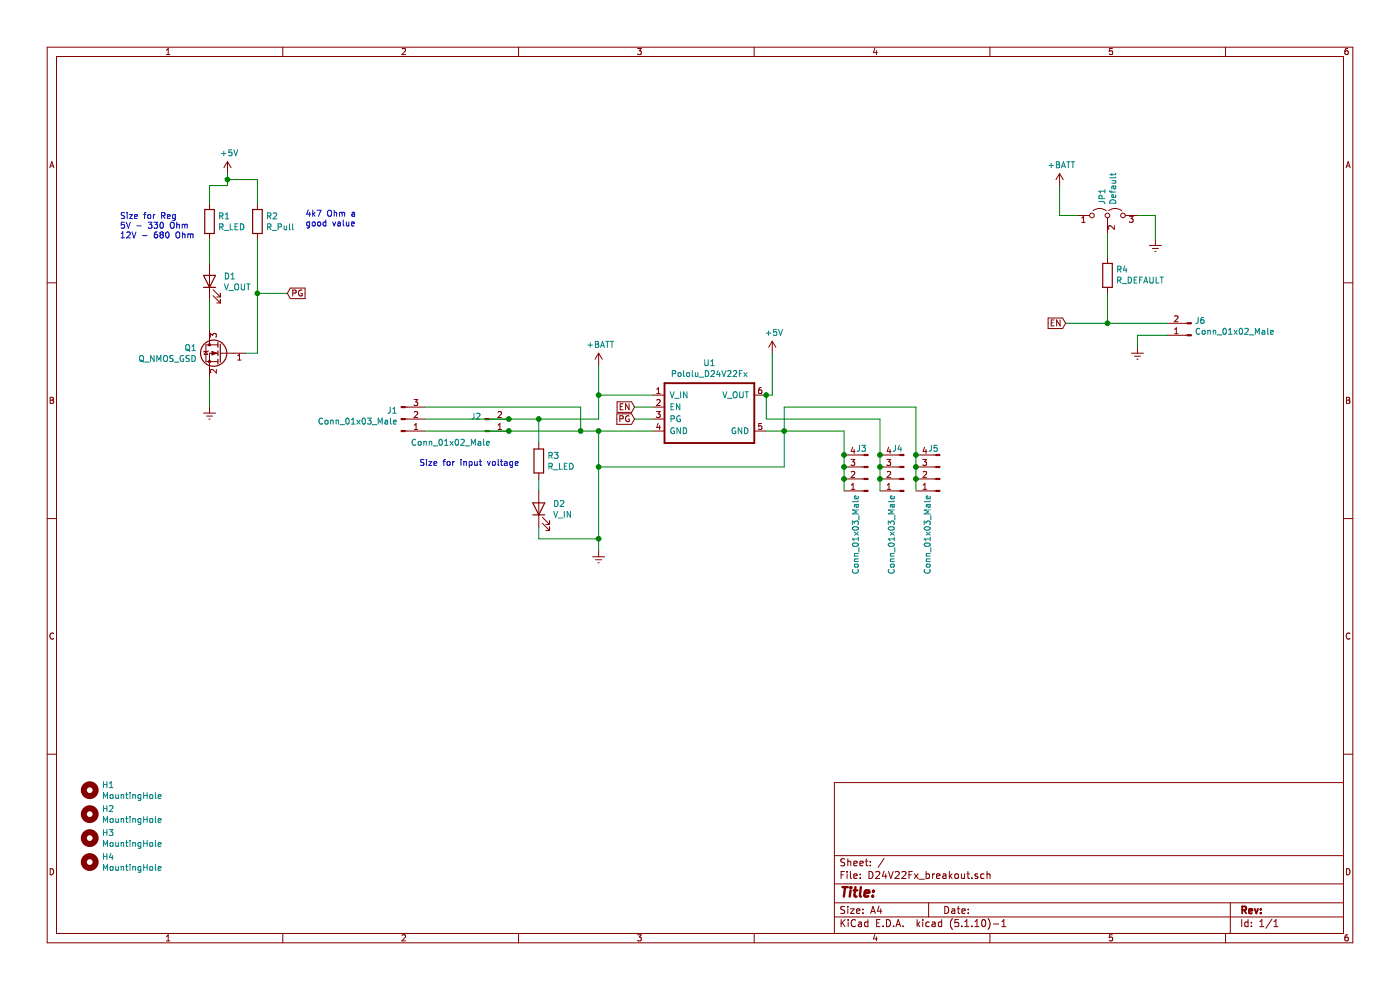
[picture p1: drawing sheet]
EESchema Schematic File Version 4
EELAYER 30 0
EELAYER END
$Descr A4 11693 8268
encoding utf-8
Sheet 1 1
Title ""
Date ""
Rev ""
Comp ""
Comment1 ""
Comment2 ""
Comment3 ""
Comment4 ""
$EndDescr
$Comp
L pololu:Pololu_D24V22Fx U1
U 1 1
P 5900 3450
F 0 "U1" H 5925 3870 50  0000 C CNN
F 1 "Pololu_D24V22Fx" H 5925 3779 50  0000 C CNN
F 2 "pololu:Pololu_D24V22Fx_THT" H 5900 3050 50  0001 C CNN
F 3 "" H 5900 3050 50  0001 C CNN
	1    5900 3450
	1    0    0    -1  
$EndComp
$Comp
L Connector:Conn_01x02_Male J2
U 1 1
P 4050 3600
F 0 "J2" H 4022 3482 50  0000 R CNN
F 1 "Conn_01x02_Male" H 4100 3700 50  0000 R CNN
F 2 "Connector_AMASS:AMASS_XT30PW-M_1x02_P2.50mm_Horizontal" H 4050 3600 50  0001 C CNN
F 3 "~" H 4050 3600 50  0001 C CNN
	1    4050 3600
	1    0    0    1   
$EndComp
$Comp
L Connector:Conn_01x03_Male J1
U 1 1
P 3350 3500
F 0 "J1" H 3322 3432 50  0000 R CNN
F 1 "Conn_01x03_Male" H 3322 3523 50  0000 R CNN
F 2 "Connector_PinHeader_2.54mm:PinHeader_1x03_P2.54mm_Vertical" H 3350 3500 50  0001 C CNN
F 3 "~" H 3350 3500 50  0001 C CNN
	1    3350 3500
	1    0    0    1   
$EndComp
Wire Wire Line
	3550 3400 4850 3400
Wire Wire Line
	4850 3400 4850 3600
Wire Wire Line
	4850 3600 5000 3600
Wire Wire Line
	3550 3600 4250 3600
Wire Wire Line
	4250 3600 4850 3600
Connection ~ 4250 3600
Connection ~ 4850 3600
Wire Wire Line
	4250 3500 4500 3500
Wire Wire Line
	5000 3500 5000 3300
Wire Wire Line
	5000 3300 5450 3300
Wire Wire Line
	6400 3600 6550 3600
Connection ~ 6550 3600
Wire Wire Line
	6400 3300 6400 3500
$Comp
L Connector:Conn_01x04_Male J5
U 1 1
P 7850 4000
F 0 "J5" H 7950 3750 50  0000 R CNN
F 1 "Conn_01x03_Male" V 7950 4800 50  0000 R CNN
F 2 "Connector_PinHeader_2.54mm:PinHeader_1x04_P2.54mm_Horizontal" H 7850 4000 50  0001 C CNN
F 3 "~" H 7850 4000 50  0001 C CNN
	1    7850 4000
	-1   0    0    1   
$EndComp
Wire Wire Line
	3550 3500 4250 3500
Connection ~ 4250 3500
$Comp
L Mechanical:MountingHole H1
U 1 1
P 750 6600
F 0 "H1" H 850 6646 50  0000 L CNN
F 1 "MountingHole" H 850 6555 50  0000 L CNN
F 2 "MountingHole:MountingHole_2.2mm_M2" H 750 6600 50  0001 C CNN
F 3 "~" H 750 6600 50  0001 C CNN
	1    750  6600
	1    0    0    -1  
$EndComp
$Comp
L Mechanical:MountingHole H2
U 1 1
P 750 6800
F 0 "H2" H 850 6846 50  0000 L CNN
F 1 "MountingHole" H 850 6755 50  0000 L CNN
F 2 "MountingHole:MountingHole_2.2mm_M2" H 750 6800 50  0001 C CNN
F 3 "~" H 750 6800 50  0001 C CNN
	1    750  6800
	1    0    0    -1  
$EndComp
$Comp
L Mechanical:MountingHole H3
U 1 1
P 750 7000
F 0 "H3" H 850 7046 50  0000 L CNN
F 1 "MountingHole" H 850 6955 50  0000 L CNN
F 2 "MountingHole:MountingHole_2.2mm_M2" H 750 7000 50  0001 C CNN
F 3 "~" H 750 7000 50  0001 C CNN
	1    750  7000
	1    0    0    -1  
$EndComp
$Comp
L Mechanical:MountingHole H4
U 1 1
P 750 7200
F 0 "H4" H 850 7246 50  0000 L CNN
F 1 "MountingHole" H 850 7155 50  0000 L CNN
F 2 "MountingHole:MountingHole_2.2mm_M2" H 750 7200 50  0001 C CNN
F 3 "~" H 750 7200 50  0001 C CNN
	1    750  7200
	1    0    0    -1  
$EndComp
$Comp
L power:Earth #PWR04
U 1 1
P 5000 4600
F 0 "#PWR04" H 5000 4350 50  0001 C CNN
F 1 "Earth" H 5000 4450 50  0001 C CNN
F 2 "" H 5000 4600 50  0001 C CNN
F 3 "~" H 5000 4600 50  0001 C CNN
	1    5000 4600
	1    0    0    -1  
$EndComp
$Comp
L power:+BATT #PWR03
U 1 1
P 5000 3050
F 0 "#PWR03" H 5000 2900 50  0001 C CNN
F 1 "+BATT" H 5015 3223 50  0000 C CNN
F 2 "" H 5000 3050 50  0001 C CNN
F 3 "" H 5000 3050 50  0001 C CNN
	1    5000 3050
	1    0    0    -1  
$EndComp
$Comp
L power:+5V #PWR05
U 1 1
P 6450 2950
F 0 "#PWR05" H 6450 2800 50  0001 C CNN
F 1 "+5V" H 6465 3123 50  0000 C CNN
F 2 "" H 6450 2950 50  0001 C CNN
F 3 "" H 6450 2950 50  0001 C CNN
	1    6450 2950
	1    0    0    -1  
$EndComp
Wire Wire Line
	5000 3050 5000 3300
Connection ~ 5000 3300
Connection ~ 5000 3600
Wire Wire Line
	5000 3600 5450 3600
Wire Wire Line
	5000 3900 6550 3900
Wire Wire Line
	6550 3900 6550 3600
Connection ~ 5000 3900
Wire Wire Line
	5000 3900 5000 3600
$Comp
L power:+5V #PWR02
U 1 1
P 1900 1450
F 0 "#PWR02" H 1900 1300 50  0001 C CNN
F 1 "+5V" H 1915 1623 50  0000 C CNN
F 2 "" H 1900 1450 50  0001 C CNN
F 3 "" H 1900 1450 50  0001 C CNN
	1    1900 1450
	1    0    0    -1  
$EndComp
$Comp
L Device:R R1
U 1 1
P 1750 1850
F 0 "R1" H 1820 1896 50  0000 L CNN
F 1 "R_LED" H 1820 1805 50  0000 L CNN
F 2 "Resistor_SMD:R_0805_2012Metric_Pad1.15x1.40mm_HandSolder" V 1680 1850 50  0001 C CNN
F 3 "~" H 1750 1850 50  0001 C CNN
	1    1750 1850
	1    0    0    -1  
$EndComp
$Comp
L Device:R R2
U 1 1
P 2150 1850
F 0 "R2" H 2220 1896 50  0000 L CNN
F 1 "R_Pull" H 2220 1805 50  0000 L CNN
F 2 "Resistor_SMD:R_0805_2012Metric_Pad1.15x1.40mm_HandSolder" V 2080 1850 50  0001 C CNN
F 3 "~" H 2150 1850 50  0001 C CNN
	1    2150 1850
	1    0    0    -1  
$EndComp
Text GLabel 5300 3500 0    50   Input ~ 0
PG
Wire Wire Line
	5300 3500 5450 3500
Text GLabel 2400 2450 2    50   Input ~ 0
PG
$Comp
L Device:LED D1
U 1 1
P 1750 2350
F 0 "D1" V 1789 2233 50  0000 R CNN
F 1 "V_OUT" V 1698 2233 50  0000 R CNN
F 2 "LED_SMD:LED_0805_2012Metric_Pad1.15x1.40mm_HandSolder" H 1750 2350 50  0001 C CNN
F 3 "~" H 1750 2350 50  0001 C CNN
	1    1750 2350
	0    -1   -1   0   
$EndComp
$Comp
L Device:Q_NMOS_GSD Q1
U 1 1
P 1850 2950
F 0 "Q1" H 2055 2996 50  0000 L CNN
F 1 "Q_NMOS_GSD" H 2055 2905 50  0000 L CNN
F 2 "Package_TO_SOT_SMD:SOT-23_Handsoldering" H 2050 3050 50  0001 C CNN
F 3 "DMG3406L-13DICT-ND" H 1850 2950 50  0001 C CNN
	1    1850 2950
	-1   0    0    -1  
$EndComp
$Comp
L power:Earth #PWR01
U 1 1
P 1750 3400
F 0 "#PWR01" H 1750 3150 50  0001 C CNN
F 1 "Earth" H 1750 3250 50  0001 C CNN
F 2 "" H 1750 3400 50  0001 C CNN
F 3 "~" H 1750 3400 50  0001 C CNN
	1    1750 3400
	1    0    0    -1  
$EndComp
Wire Wire Line
	1750 3400 1750 3150
Wire Wire Line
	2050 2950 2150 2950
Wire Wire Line
	2150 2950 2150 2450
Connection ~ 2150 2450
Wire Wire Line
	2150 2450 2150 2000
Wire Wire Line
	2150 2450 2400 2450
Wire Wire Line
	1750 2500 1750 2750
Wire Wire Line
	1750 2000 1750 2200
Wire Wire Line
	1900 1550 1750 1550
Wire Wire Line
	1750 1550 1750 1700
Wire Wire Line
	2150 1700 2150 1500
Wire Wire Line
	2150 1500 1900 1500
Wire Wire Line
	1900 1450 1900 1500
Connection ~ 1900 1500
Wire Wire Line
	1900 1500 1900 1550
Wire Wire Line
	6400 3300 6450 3300
Wire Wire Line
	6450 3300 6450 2950
Connection ~ 6400 3300
Wire Wire Line
	6550 3600 6550 3400
$Comp
L Device:LED D2
U 1 1
P 4500 4250
F 0 "D2" V 4539 4132 50  0000 R CNN
F 1 "V_IN" V 4448 4132 50  0000 R CNN
F 2 "LED_SMD:LED_0805_2012Metric_Pad1.15x1.40mm_HandSolder" H 4500 4250 50  0001 C CNN
F 3 "~" H 4500 4250 50  0001 C CNN
	1    4500 4250
	0    -1   -1   0   
$EndComp
$Comp
L Device:R R3
U 1 1
P 4500 3850
F 0 "R3" H 4570 3896 50  0000 L CNN
F 1 "R_LED" H 4570 3805 50  0000 L CNN
F 2 "Resistor_SMD:R_0805_2012Metric_Pad1.15x1.40mm_HandSolder" V 4430 3850 50  0001 C CNN
F 3 "~" H 4500 3850 50  0001 C CNN
	1    4500 3850
	1    0    0    -1  
$EndComp
Wire Wire Line
	4500 3500 4500 3700
Connection ~ 4500 3500
Wire Wire Line
	4500 3500 5000 3500
Wire Wire Line
	4500 4000 4500 4100
Wire Wire Line
	4500 4400 4500 4500
Wire Wire Line
	4500 4500 5000 4500
Wire Wire Line
	5000 3900 5000 4500
Wire Wire Line
	5000 4500 5000 4600
Connection ~ 5000 4500
Text GLabel 5300 3400 0    50   Input ~ 0
EN
Wire Wire Line
	5300 3400 5450 3400
Text GLabel 8900 2700 0    50   Input ~ 0
EN
$Comp
L Device:R R4
U 1 1
P 9250 2300
F 0 "R4" H 9180 2254 50  0000 R CNN
F 1 "R_DEFAULT" H 9180 2345 50  0000 R CNN
F 2 "Resistor_SMD:R_0805_2012Metric_Pad1.15x1.40mm_HandSolder" V 9180 2300 50  0001 C CNN
F 3 "~" H 9250 2300 50  0001 C CNN
	1    9250 2300
	-1   0    0    1   
$EndComp
$Comp
L Jumper:Jumper_3_Open JP1
U 1 1
P 9250 1800
F 0 "JP1" V 9204 1887 50  0000 L CNN
F 1 "Default" V 9295 1887 50  0000 L CNN
F 2 "Jumper:SolderJumper-3_P1.3mm_Open_RoundedPad1.0x1.5mm" H 9250 1800 50  0001 C CNN
F 3 "~" H 9250 1800 50  0001 C CNN
	1    9250 1800
	1    0    0    -1  
$EndComp
$Comp
L power:Earth #PWR08
U 1 1
P 9650 2000
F 0 "#PWR08" H 9650 1750 50  0001 C CNN
F 1 "Earth" H 9650 1850 50  0001 C CNN
F 2 "" H 9650 2000 50  0001 C CNN
F 3 "~" H 9650 2000 50  0001 C CNN
	1    9650 2000
	1    0    0    -1  
$EndComp
Wire Wire Line
	9650 1800 9500 1800
Wire Wire Line
	9250 1950 9250 2150
Wire Wire Line
	9000 1800 8850 1800
$Comp
L Connector:Conn_01x02_Male J6
U 1 1
P 9950 2800
F 0 "J6" H 9922 2682 50  0000 R CNN
F 1 "Conn_01x02_Male" H 9922 2773 50  0000 R CNN
F 2 "Connector_PinHeader_2.54mm:PinHeader_1x02_P2.54mm_Vertical" H 9950 2800 50  0001 C CNN
F 3 "~" H 9950 2800 50  0001 C CNN
	1    9950 2800
	-1   0    0    1   
$EndComp
$Comp
L power:+BATT #PWR06
U 1 1
P 8850 1550
F 0 "#PWR06" H 8850 1400 50  0001 C CNN
F 1 "+BATT" H 8865 1723 50  0000 C CNN
F 2 "" H 8850 1550 50  0001 C CNN
F 3 "" H 8850 1550 50  0001 C CNN
	1    8850 1550
	1    0    0    -1  
$EndComp
Wire Wire Line
	9650 2000 9650 1800
Wire Wire Line
	8850 1800 8850 1550
Wire Wire Line
	9750 2700 9250 2700
Wire Wire Line
	9250 2450 9250 2700
Connection ~ 9250 2700
Wire Wire Line
	9250 2700 8900 2700
$Comp
L power:Earth #PWR07
U 1 1
P 9500 2900
F 0 "#PWR07" H 9500 2650 50  0001 C CNN
F 1 "Earth" H 9500 2750 50  0001 C CNN
F 2 "" H 9500 2900 50  0001 C CNN
F 3 "~" H 9500 2900 50  0001 C CNN
	1    9500 2900
	1    0    0    -1  
$EndComp
Wire Wire Line
	9500 2900 9500 2800
Wire Wire Line
	9500 2800 9750 2800
$Comp
L Connector:Conn_01x04_Male J4
U 1 1
P 7550 4000
F 0 "J4" H 7650 3750 50  0000 R CNN
F 1 "Conn_01x03_Male" V 7650 4800 50  0000 R CNN
F 2 "Connector_PinHeader_2.54mm:PinHeader_1x04_P2.54mm_Vertical" H 7550 4000 50  0001 C CNN
F 3 "~" H 7550 4000 50  0001 C CNN
	1    7550 4000
	-1   0    0    1   
$EndComp
$Comp
L Connector:Conn_01x04_Male J3
U 1 1
P 7250 4000
F 0 "J3" H 7350 3750 50  0000 R CNN
F 1 "Conn_01x03_Male" V 7350 4800 50  0000 R CNN
F 2 "Connector_PinHeader_2.54mm:PinHeader_1x04_P2.54mm_Vertical" H 7250 4000 50  0001 C CNN
F 3 "~" H 7250 4000 50  0001 C CNN
	1    7250 4000
	-1   0    0    1   
$EndComp
Wire Wire Line
	7350 3500 7350 3800
Wire Wire Line
	6400 3500 7350 3500
Connection ~ 7350 3800
Wire Wire Line
	7350 3800 7350 3900
Connection ~ 7350 3900
Wire Wire Line
	7350 3900 7350 4000
Connection ~ 7350 4000
Wire Wire Line
	7350 4000 7350 4100
Wire Wire Line
	7050 4100 7050 4000
Wire Wire Line
	6550 3600 7050 3600
Connection ~ 7050 3800
Wire Wire Line
	7050 3800 7050 3600
Connection ~ 7050 3900
Wire Wire Line
	7050 3900 7050 3800
Connection ~ 7050 4000
Wire Wire Line
	7050 4000 7050 3900
Wire Wire Line
	7650 3400 7650 3800
Wire Wire Line
	6550 3400 7650 3400
Connection ~ 7650 3800
Wire Wire Line
	7650 3800 7650 3900
Connection ~ 7650 3900
Wire Wire Line
	7650 3900 7650 4000
Connection ~ 7650 4000
Wire Wire Line
	7650 4000 7650 4100
Text Notes 1000 2000 0    50   ~ 0
Size for Reg\n5V - 330 Ohm\n12V - 680 Ohm
Text Notes 2550 1900 0    50   ~ 0
4k7 Ohm a \ngood value
Text Notes 3500 3900 0    50   ~ 0
Size for input voltage
$EndSCHEMATC
